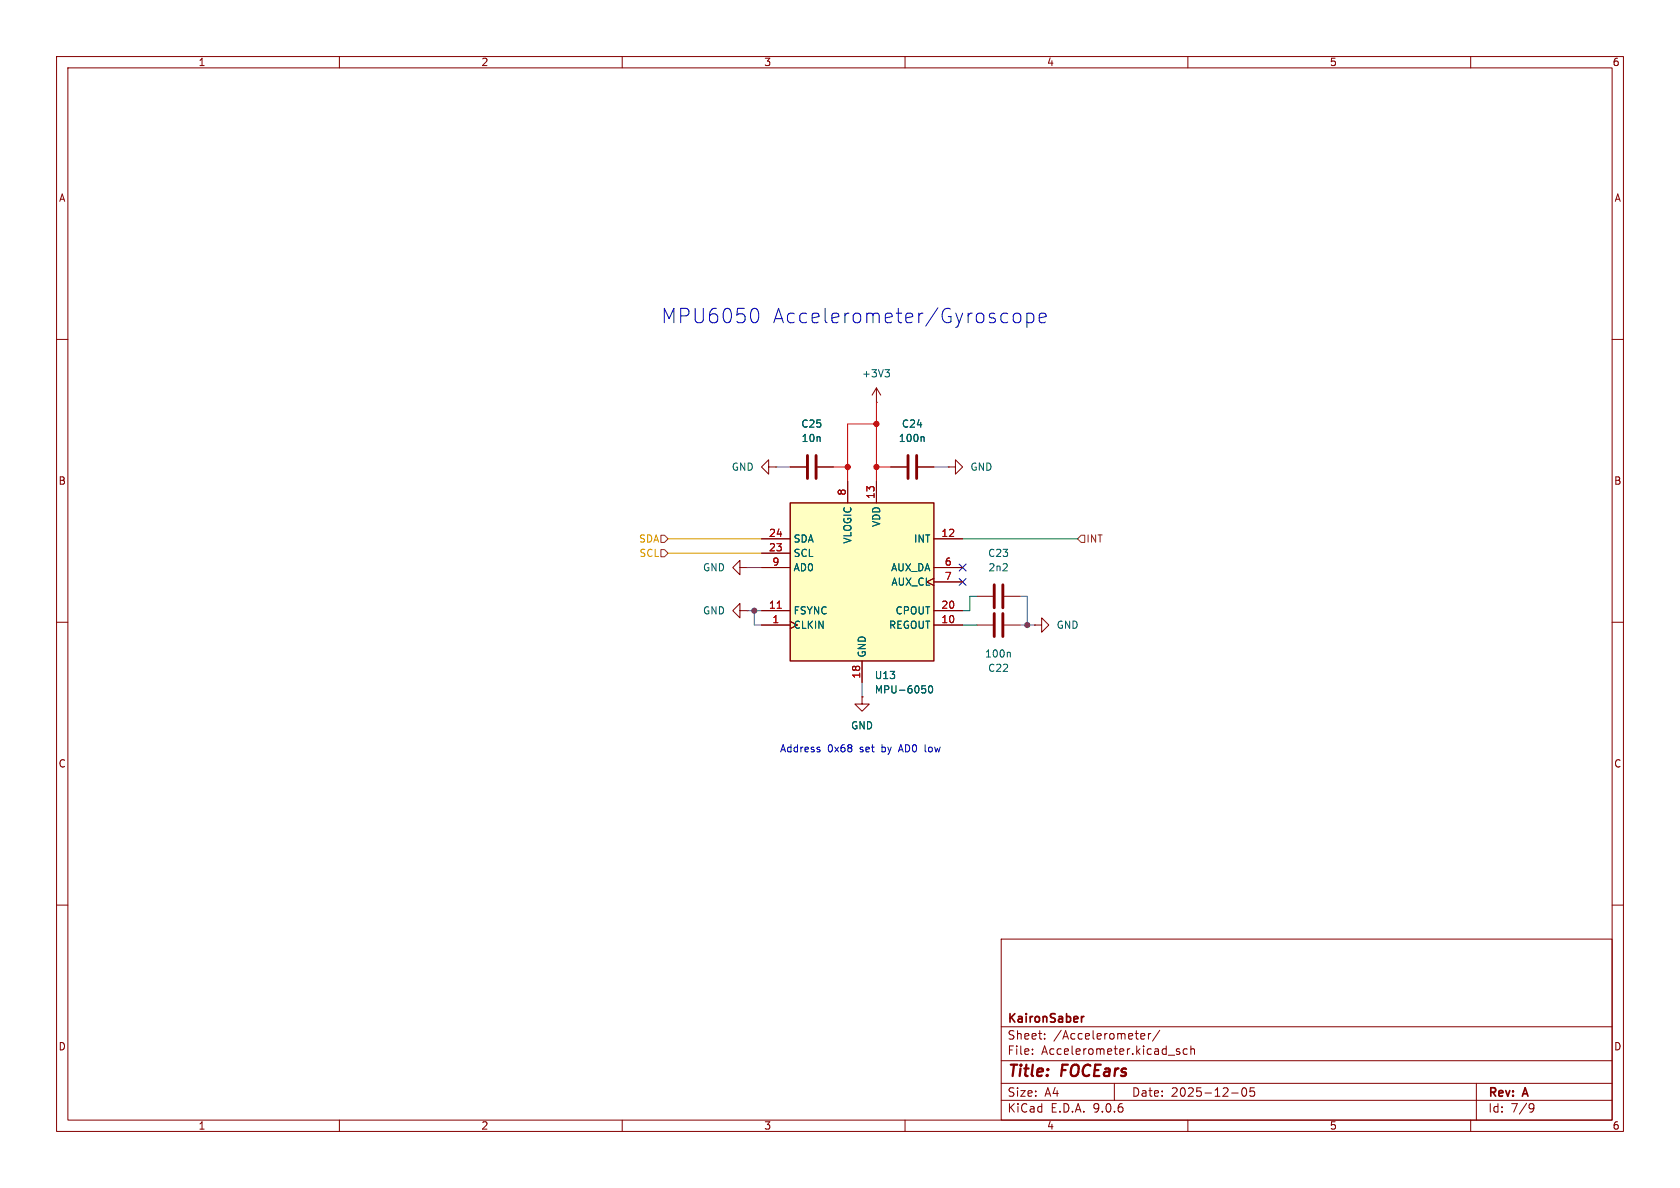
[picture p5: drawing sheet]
<svg xmlns="http://www.w3.org/2000/svg" width="297mm" height="210mm" viewBox="0 0 297 210" stroke-linecap="round" stroke-linejoin="round" font-family="sans-serif">
<g fill="none" stroke="#840000" stroke-width=".18">
<path d="M10 10h277v190h-277zM12 12h273v186h-273zM60 10v2M110 10v2M160 10v2M210 10v2M260 10v2M10 60h2M154.9 71.1h.1M154.9 68.6l-.7 1.3M154.9 68.6l.8 1.3M154.9 68.6v2.5"/>
<path d="M285 60h2M135.9 82.6v1.2l-1.3-1.2 1.3-1.3v1.3h1.3M137.2 82.6h.1M139.7 82.6h2.8M144.5 82.6h2.8M157.5 82.6h2.8M162.3 82.6h2.8M167.6 82.6h1.3v-1.3l1.3 1.3-1.3 1.2v-1.2M167.6 82.6h.1M10 110h2M130.8 108v-1.3l-1.3 1.3 1.3 1.2v-1.2h1.3M130.8 100.3v-1.2l-1.3 1.2 1.3 1.3v-1.3h1.3"/>
<path d="M132.1 108h.1M132.1 100.3h.1M172.7 105.4h2.8M177.5 105.4h2.8M182.9 110.5h1.2v-1.3l1.3 1.3-1.3 1.3v-1.3M182.9 110.5h.1M285 110h2M10 160h2M177 166h108v32h-108zM285 160h2M60 198v2M110 198v2"/>
<path d="M160 198v2M177 194.5h108M177 191.5h108M177 187.5h108M177 181.5h108M182.5 186.3v.1M182.5 185.5v.1M184.7 183.6v.1M184.7 182.8v.1M197 191.5v3M201.7 183.2l.7-.1-.1-.3-.4-.1-.2 .2v.7h.6M203 182.7v1"/>
<path d="M203.5 182.7l-.3 .1-.2 .2M205 182.1l-1.3 2M208 185.7l.6 .4-.2 .3-.4-.1M208.5 185.5l-.3-.1-.2 .2M209.9 185.5l-.4-.1-.3 .3v.4l.1 .2h.6M210 198v2M210.5 185.5l.2-.1 .4 .1 .1 .9M210.5 184.9v1.5M217.7 193.2h1.2M219.7 192.4l.2-.1a.81 .81 0 0 1 .6 .6 .81 .81 0 0 1-.3 .8l-.2 .1a.81 .81 0 0 1-.3-1.4zM221.7 192.3h-.7v.7l.2-.1h.5l.1 .3-.1 .5-.2 .1-.5-.1M260 198v2"/>
<path d="M261 191.5v6.5M270.6 195.1l.5 .1a.99 .99 0 0 1-.4 1.4h-.2M271.2 195.7l-.3 .3h-.3"/>
</g>
<path d="M191.2 179.7v1M191.6 179.7l-.3 .1-.1 .2" fill="none" stroke="#840000" stroke-width=".3"/>
<path d="M142.7 80.5v4.1M144.3 80.5v4.1M160.5 80.5v4.1M162.1 80.5v4.1M175.8 103.4v4M177.3 103.4v4" fill="none" stroke="#840000" stroke-width=".51"/>
<path d="M156.5 65.3h.7l-.4 .5M157 65.8l.2 .3v.3l-.2 .2M163.2 77.2l.2 .2v.6" fill="none" stroke="#006464" stroke-width=".18"/>
<path d="M139.7 88.9h25.4v27.9h-25.4z" fill="#ffffc2"/>
<path d="M139.7 88.9h25.4v27.9h-25.4z" fill="none" stroke="#840000" stroke-width=".25"/>
<g fill="none" stroke="#840000" stroke-width=".18">
<path d="M134.6 95.3h5.1M134.6 97.8h5.1M139.7 82.6h2.8M144.5 82.6h2.8M149.9 85.1v3.8M154.9 85.1v3.8M157.5 82.6h2.8M162.3 82.6h2.8M165.1 95.3h5.1M134.6 100.3h5.1M134.6 108h5.1M134.6 110.5h5.1"/>
<path d="M152.4 116.8v3.9M165.1 102.2l-1.3 .7 1.3 .6M165.1 100.3h5.1M165.1 108h5.1M165.1 110.5h5.1M165.1 102.9h5.1M172.7 110.5h2.8M177.5 110.5h2.8M152.4 123.2v1.3h1.3l-1.3 1.2-1.3-1.2h1.3M152.4 123.2h.1"/>
</g>
<path d="M137.4 107.5h.7" fill="none" stroke="#a90000" stroke-width=".18"/>
<path d="M163.2 77.2l.2 .2v.6M178.4 115.3l.2 .2v.6M163 121.2h.6M163.5 121.8l.2 .2-.2 .4M164.3 121.3l.2-.1a.68 .68 0 0 1 .4 .7 .68 .68 0 0 1-.4 .6 .84 .84 0 0 1-.2-1.2z" fill="none" stroke="#006464" stroke-width=".18"/>
<path d="M175.8 108.5v4M177.3 108.5v4" fill="none" stroke="#840000" stroke-width=".51"/>
<path d="M116.8 97.2h.7l.6 .6-.6 .6h-.7zM116.8 94.6h.7l.6 .7-.6 .6h-.7zM191.1 94.6h.7v1.3h-.7l-.6-.6z" fill="none" stroke="#725600" stroke-width=".18"/>
<path d="M154.9 71.1v14M154.9 74.9h-5v10.2M147.3 82.6h2.6M154.9 82.6h2.6" fill="none" stroke="#f00" stroke-width=".18"/>
<path d="M137.2 82.6h2.5M165.1 82.6h2.5M132.1 108h2.5M132.1 100.3h2.5M133.3 108v2.5h1.3M180.3 110.5h2.6M180.3 105.4h1.3v5.1M152.4 120.7v2.5" fill="none" stroke="#5f5f5f" stroke-width=".18"/>
<path d="M118.1 97.8h16.5M118.1 95.3h16.5" fill="none" stroke="#da9b00" stroke-width=".18"/>
<path d="M170.2 95.3h20.3M170.2 110.5h2.5M172.7 105.4h-1.3v2.6h-1.2" fill="none" stroke="#009600" stroke-width=".18"/>
<path d="M169.6 99.7l1.2 1.2M170.8 99.7l-1.2 1.2M169.6 102.3l1.2 1.2M170.8 102.3l-1.2 1.2" fill="none" stroke="#000084" stroke-width=".18"/>
<path d="M133.5 54.5a1.49 1.49 0 0 1 .5 2.1l-.5 .5M179.3 55.6a.69 .69 0 0 1 .6-.3 .69 .69 0 0 1 .6 .5v.8a.69 .69 0 0 1-.7 .5 .69 .69 0 0 1-.7-.5v-.8zM181.5 55.5l.8-.1 .5 .4v.8l-.3 .3-.2 .2-.8-.2M181.5 55.4v2.5M183.7 56.2l1.2-.2-.1-.5-.7-.1-.4 .3v1l.1 .2 .3 .2 .7-.2M144.8 132.5l.2 .2-.2 .2M144.8 132.1h.1M163.5 131.6v1.1l.2 .2" fill="none" stroke="#0000c2" stroke-width=".18"/>
<g fill="#f00" stroke="#f00" stroke-width=".18">
<circle cx="154.9" cy="74.9" r=".46"/>
<circle cx="149.9" cy="82.6" r=".46"/>
<circle cx="154.9" cy="82.6" r=".46"/>
</g>
<g fill="#5f5f5f" stroke="#5f5f5f" stroke-width=".18">
<circle cx="133.3" cy="108" r=".46"/>
<circle cx="181.6" cy="110.5" r=".46"/>
</g>
<g font-size="3.5" fill="#0000c2">
<text x="116.9" y="57.4">MPU6050</text>
<text x="136.5" y="57.4">Accelerometer/Gyroscope</text>
</g>
<g font-size="2.8" fill="#840000">
<text x="178" y="190.9">Title:</text>
<text x="187.7" y="190.9">FOCEars</text>
</g>
<g font-size="2.1" fill="#840000">
<text x="178" y="184">Sheet:</text>
<text x="178" y="181.2">KaironSaber</text>
<text x="186.2" y="184">/Accelerometer/</text>
<text x="178" y="186.7">File:</text>
<text x="184.1" y="186.7">Accelerometer.kicad_sch</text>
<text x="178" y="196.9">KiCad</text>
<text x="178" y="194.1">Size:</text>
<text x="184.7" y="194.1">A4</text>
<text x="185.7" y="196.9">E.D.A.</text>
<text x="193.3" y="196.9">9.0.6</text>
<text x="200" y="194.1">Date:</text>
<text x="207" y="194.1">2025-12-05</text>
<text x="263" y="194.3">Rev:</text>
<text x="263" y="196.9">Id:</text>
<text x="267.1" y="196.9">7/9</text>
<text x="269.4" y="194.3">A</text>
</g>
<g font-size="1.8" fill="#840000">
<text x="35" y="11.9">1</text>
<text x="85" y="11.9">2</text>
<text x="135" y="11.9">3</text>
<text x="185" y="11.9">4</text>
<text x="235" y="11.9">5</text>
<text x="285" y="11.9">6</text>
<text x="10.3" y="35.9">A</text>
<text x="285.3" y="35.9">A</text>
<text x="10.3" y="85.9">B</text>
<text x="285.3" y="85.9">B</text>
<text x="10.3" y="135.9">C</text>
<text x="285.3" y="135.9">C</text>
<text x="10.3" y="185.9">D</text>
<text x="285.3" y="185.9">D</text>
<text x="35" y="199.9">1</text>
<text x="85" y="199.9">2</text>
<text x="135" y="199.9">3</text>
<text x="185" y="199.9">4</text>
<text x="235" y="199.9">5</text>
<text x="285" y="199.9">6</text>
</g>
<g font-size="1.8" fill="#006464">
<text x="152.3" y="66.9">+3V3</text>
<text x="141.6" y="75.8">C25</text>
<text x="159.3" y="75.8">C24</text>
<text x="129.3" y="83.4">GND</text>
<text x="141.6" y="78.3">10n</text>
<text x="158.8" y="78.3">100n</text>
<text x="171.5" y="83.4">GND</text>
<text x="155.8" y="93.2" transform="rotate(-90 155.8 93.2)">VDD</text>
<text x="124.2" y="101.2">GND</text>
<text x="140.2" y="96.1">SDA</text>
<text x="140.2" y="98.7">SCL</text>
<text x="140.2" y="101.2">AD0</text>
<text x="150.7" y="96.2" transform="rotate(-90 150.7 96.2)">VLOGIC</text>
<text x="157.4" y="101.2">AUX_DA</text>
<text x="161.5" y="96.1">INT</text>
<text x="174.6" y="98.7">C23</text>
<text x="174.6" y="101.2">2n2</text>
<text x="157.5" y="103.7">AUX_CL</text>
<text x="124.2" y="108.8">GND</text>
<text x="140.2" y="108.8">FSYNC</text>
<text x="140.2" y="111.4">CLKIN</text>
<text x="157.1" y="111.4">REGOUT</text>
<text x="158.2" y="108.8">CPOUT</text>
<text x="186.7" y="111.4">GND</text>
<text x="153.3" y="116.3" transform="rotate(-90 153.3 116.3)">GND</text>
<text x="174" y="116.4">100n</text>
<text x="174.6" y="119">C22</text>
<text x="154.6" y="120.2">U13</text>
<text x="154.6" y="122.8">MPU-6050</text>
<text x="150.4" y="129.1">GND</text>
</g>
<g font-size="1.8" fill="#a90000">
<text x="149.6" y="87.7" transform="rotate(-90 149.6 87.7)">8</text>
<text x="154.7" y="88.3" transform="rotate(-90 154.7 88.3)">13</text>
<text x="135.8" y="95">24</text>
<text x="166.3" y="95">12</text>
<text x="135.8" y="97.5">23</text>
<text x="136.5" y="100.1">9</text>
<text x="166.9" y="100.1">6</text>
<text x="135.8" y="107.7">11</text>
<text x="166.3" y="107.7">20</text>
<text x="166.9" y="102.6">7</text>
<text x="136.5" y="110.2">1</text>
<text x="166.3" y="110.2">10</text>
<text x="152.1" y="120.1" transform="rotate(-90 152.1 120.1)">18</text>
</g>
<g font-size="1.8" fill="#da9b00">
<text x="112.9" y="96.1">SDA</text>
<text x="112.9" y="98.7">SCL</text>
</g>
<text font-size="1.8" fill="#725600" x="192" y="96.1">INT</text>
<g font-size="1.8" fill="#0000c2">
<text x="137.8" y="133.2">Address</text>
<text x="146.3" y="133.2">0x68</text>
<text x="152.1" y="133.2">set</text>
<text x="156.1" y="133.2">by</text>
<text x="159.4" y="133.2">AD0</text>
<text x="164.2" y="133.2">low</text>
</g>
</svg>
